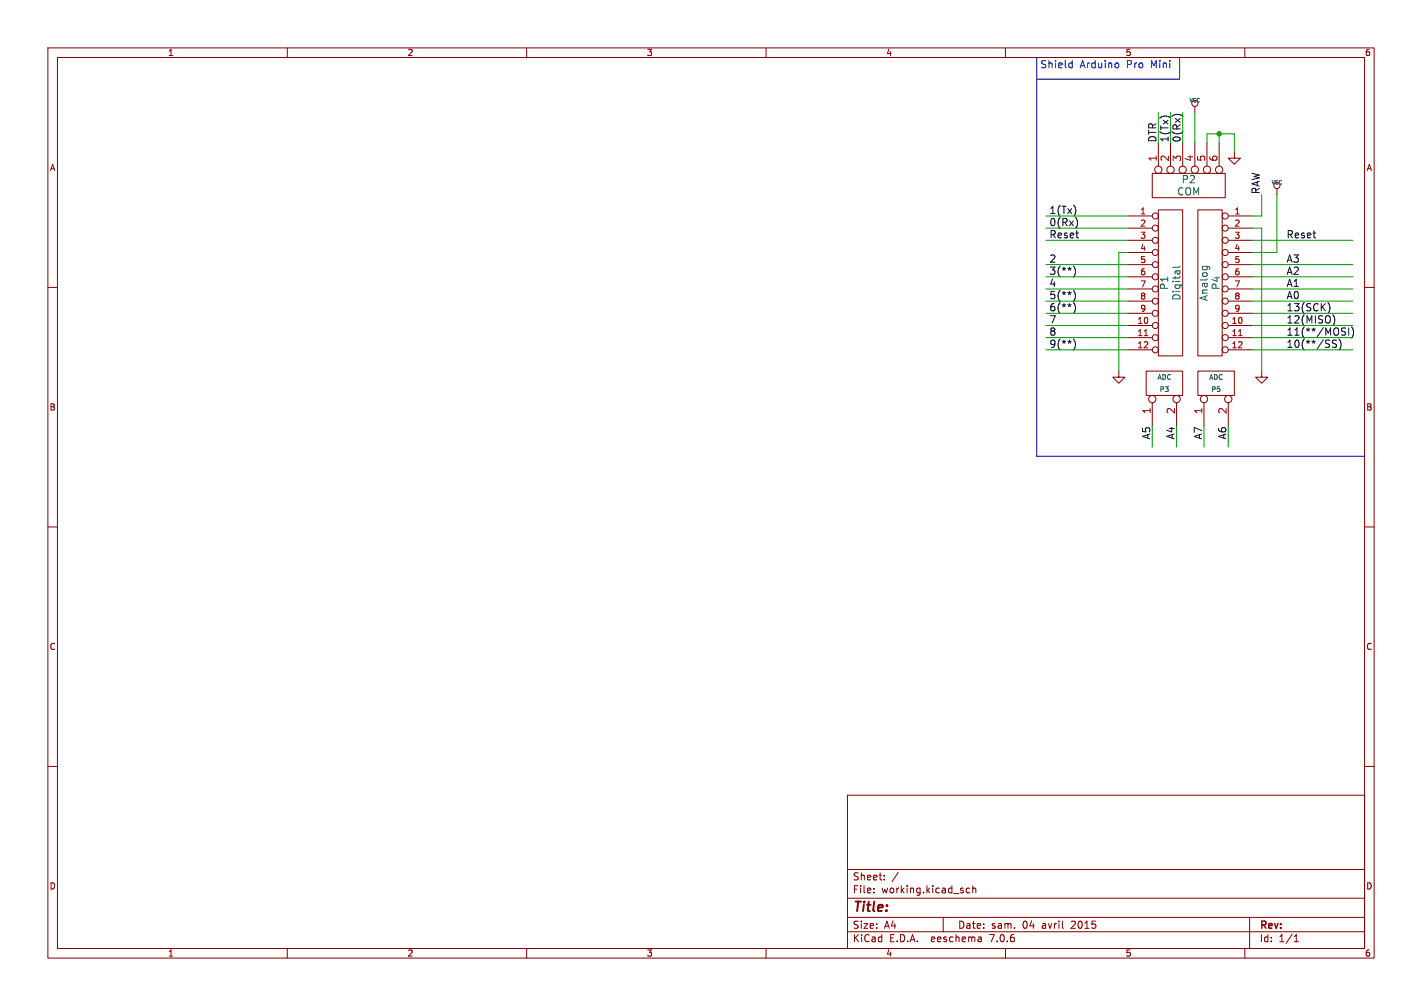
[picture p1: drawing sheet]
<svg xmlns="http://www.w3.org/2000/svg" width="297mm" height="210mm" viewBox="0 0 297 210" stroke-linecap="round" stroke-linejoin="round" font-family="sans-serif">
<g fill="none" stroke="#840000" stroke-width=".21">
<path d="M10 10h277v190h-277zM12 12h273v186h-273zM60 10v2M110 10v2M160 10v2M210 10v2M260 10v2M240.7 36.2h15.2v5.1h-15.2zM241.9 29.8v4.9M244.5 29.8v4.9M247 29.8v4.9M249.6 22.2v1.3"/>
<path d="M249.6 29.8v4.9M252.1 29.8v4.9M254.6 29.8v4.9M257.8 31.8v1.2h1.3l-1.3 1.3-1.3-1.3h1.3M266.7 39.4v1.2M10 60h2M235.6 45.1h5.1M235.6 47.6h5.1M235.6 50.2h5.1M235.6 52.7h5.1M235.6 55.2h5.1M235.6 57.8h5.1"/>
<path d="M241.9 43.8h5.1v30.5h-5.1zM250.2 43.8h5.1v30.5h-5.1zM256.5 45.1h5.1M256.5 47.6h5.1M256.5 50.2h5.1M256.5 52.7h5.1M256.5 55.2h5.1M256.5 57.8h5.1M285 60h2M233.7 77.5v1.2h1.2l-1.2 1.3-1.3-1.3h1.3M235.6 67.9h5.1M235.6 70.5h5.1"/>
<path d="M235.6 73h5.1M235.6 60.3h5.1M235.6 62.9h5.1M235.6 65.4h5.1M239.4 77.5h7.6v5.1h-7.6zM250.2 77.5h7.6v5.1h-7.6zM256.5 67.9h5.1M256.5 70.5h5.1M256.5 73h5.1M256.5 60.3h5.1M256.5 62.9h5.1M256.5 65.4h5.1"/>
<path d="M263.5 77.5v1.2h1.3l-1.3 1.3-1.2-1.3h1.2M240.7 84.1v4.8M245.7 84.1v4.8M251.5 84.1v4.8M256.5 84.1v4.8M10 110h2M285 110h2M10 160h2M285 160h2M177 166h108v32h-108zM60 198v2M110 198v2"/>
<path d="M160 198v2M177 194.5h108M177 191.5h108M177 187.5h108M177 181.5h108M182.5 186.3v.1M182.5 185.5v.1M184.7 183.6v.1M184.7 182.8v.1M187.6 182.1l-1.3 2M197 191.5v3M202.5 185.5l-.4-.1-.3 .3 .2 .6h.5"/>
<path d="M203.2 185.5l.2-.1 .3 .1 .1 .9M203.2 184.9v1.5M204.9 195.7l.1 .9M205 196.5l-.2 .1M205 196h-.2M210 198v2M260 198v2M261 191.5v6.5M270.3 196.6h.9M270.3 195.5l.4-.4v1.5"/>
<circle cx="241.9" cy="35.4" r=".76"/>
<circle cx="244.5" cy="35.4" r=".76"/>
<circle cx="247" cy="35.4" r=".76"/>
<circle cx="249.6" cy="21.6" r=".63"/>
<circle cx="249.6" cy="35.4" r=".76"/>
<circle cx="252.1" cy="35.4" r=".76"/>
<circle cx="254.6" cy="35.4" r=".76"/>
<circle cx="266.7" cy="38.7" r=".63"/>
<circle cx="241.3" cy="47.6" r=".63"/>
<circle cx="241.3" cy="52.7" r=".63"/>
<circle cx="241.3" cy="55.2" r=".63"/>
<circle cx="241.3" cy="45.1" r=".63"/>
<circle cx="241.3" cy="50.2" r=".63"/>
<circle cx="241.3" cy="57.8" r=".63"/>
<circle cx="255.9" cy="45.1" r=".63"/>
<circle cx="255.9" cy="52.7" r=".63"/>
<circle cx="255.9" cy="50.2" r=".63"/>
<circle cx="255.9" cy="55.2" r=".63"/>
<circle cx="255.9" cy="57.8" r=".63"/>
<circle cx="255.9" cy="47.6" r=".63"/>
<circle cx="241.3" cy="70.5" r=".63"/>
<circle cx="241.3" cy="73" r=".63"/>
<circle cx="241.3" cy="65.4" r=".63"/>
<circle cx="241.3" cy="67.9" r=".63"/>
<circle cx="241.3" cy="60.3" r=".63"/>
<circle cx="241.3" cy="62.9" r=".63"/>
<circle cx="255.9" cy="60.3" r=".63"/>
<circle cx="255.9" cy="65.4" r=".63"/>
<circle cx="255.9" cy="62.9" r=".63"/>
<circle cx="255.9" cy="67.9" r=".63"/>
<circle cx="255.9" cy="73" r=".63"/>
<circle cx="255.9" cy="70.5" r=".63"/>
<circle cx="240.7" cy="83.3" r=".76"/>
<circle cx="245.7" cy="83.3" r=".76"/>
<circle cx="251.5" cy="83.3" r=".76"/>
<circle cx="256.5" cy="83.3" r=".76"/>
</g>
<path d="M239 70.1h.7M258.7 70.1h.7" fill="none" stroke="#a90000" stroke-width=".21"/>
<path d="M246.4 55.6l-.2 .2h-1.3M251.1 55.6h1.3l.2 .2M251.2 55.6l-.1 .2M252.1 55.6l.1 .2" fill="none" stroke="#006464" stroke-width=".21"/>
<g fill="none" stroke="#0f0f0f" stroke-width=".21">
<path d="M242.9 24.3h1M245.1 24.1l.7-.2 1 .2M224.2 55.5a1.75 1.75 0 0 1 0 2.4M224.6 43.5v1M224.8 45.7l.3 .7-.3 1M224.2 70.8a1.75 1.75 0 0 1 0 2.3M224.2 60.6a1.75 1.75 0 0 1 0 2.3M224.2 63.2a1.75 1.75 0 0 1 0 2.3M277.3 63.2a1.76 1.76 0 0 1 .1 2.2M278.3 71.3l.1 .3 .6 .3 .2 .2-.3 .4-.6-.1M278.4 65.7a1.76 1.76 0 0 1 0 2.2M280 71.2a1.79 1.79 0 0 1-.3 1.9"/>
<path d="M280.5 69.2l.4 .1 .1 .4-.2 .3h-.4M280.5 68.5h.5M281.7 68.5v1.5M282.3 68.2a1.74 1.74 0 0 1 0 2.4"/>
</g>
<path d="M216.5 12.1v83.2h68.6M223.5 13.1l.4 .1M223.9 12.6v1.6M223.9 14.1l-.4 .1M233.4 13.1l.3 .3v.5l-.3 .3M246.4 12.1v4.4h-29.9" fill="none" stroke="#0000c2" stroke-width=".21"/>
<g fill="none" stroke="#009600" stroke-width=".21">
<path d="M241.9 23.5v6.3M244.5 23.5v6.3M247 23.5v6.3M249.6 23.5v6.3M252.1 29.8v-1.9h5.7v3.9M254.6 27.9v1.9M218.4 50.2h17.2M218.4 45.1h17.2M218.4 47.6h17.2M218.4 57.8h17.2M218.4 55.2h17.2M235.6 52.7h-1.9v24.8"/>
<path d="M261.6 50.2h21M261.6 47.6h1.9v29.9M261.6 57.8h21M261.6 55.2h21M263.5 40.6v4.5h-1.9M266.7 40.6v12.1h-5.1M218.4 65.4h17.2M218.4 73h17.2M218.4 62.9h17.2M218.4 60.3h17.2M218.4 67.9h17.2M218.4 70.5h17.2"/>
<path d="M261.6 65.4h21M261.6 73h21M261.6 62.9h21M261.6 60.3h21M261.6 67.9h21M261.6 70.5h21M240.7 88.9v4.4M245.7 88.9v4.4M251.5 88.9v4.4M256.5 88.9v4.4"/>
</g>
<circle cx="254.6" cy="27.9" r=".46" fill="#009600" stroke="#009600" stroke-width=".21"/>
<text font-size="2.8" fill="#840000" x="178" y="190.9">Title:</text>
<g font-size="2.1" fill="#0000c2">
<text x="217.2" y="14.4">Shield</text>
<text x="225.5" y="14.4">Arduino</text>
<text x="235.3" y="14.4">Pro</text>
<text x="240.5" y="14.4">Mini</text>
</g>
<g font-size="2.1" fill="#0f0f0f">
<text x="241.6" y="29.8" transform="rotate(-90 241.6 29.8)">DTR</text>
<text x="244.2" y="29.8" transform="rotate(-90 244.2 29.8)">1(Tx)</text>
<text x="246.7" y="29.8" transform="rotate(-90 246.7 29.8)">0(Rx)</text>
<text x="263.2" y="40.6" transform="rotate(-90 263.2 40.6)">RAW</text>
<text x="219.1" y="44.8">1(Tx)</text>
<text x="219.1" y="47.3">0(Rx)</text>
<text x="219.1" y="49.9">Reset</text>
<text x="268.6" y="49.9">Reset</text>
<text x="219.1" y="57.5">3(**)</text>
<text x="219.1" y="54.9">2</text>
<text x="268.6" y="57.5">A2</text>
<text x="268.6" y="54.9">A3</text>
<text x="219.1" y="60">4</text>
<text x="219.1" y="62.6">5(**)</text>
<text x="219.1" y="65.1">6(**)</text>
<text x="268.6" y="62.6">A0</text>
<text x="268.6" y="60">A1</text>
<text x="268.6" y="65.1">13(SCK)</text>
<text x="219.1" y="67.6">7</text>
<text x="219.1" y="70.2">8</text>
<text x="268.6" y="70.2">11(**/MOSI)</text>
<text x="268.6" y="67.6">12(MISO)</text>
<text x="219.1" y="72.7">9(**)</text>
<text x="268.6" y="72.7">10(**/SS)</text>
<text x="240.4" y="91.8" transform="rotate(-90 240.4 91.8)">A5</text>
<text x="245.4" y="91.8" transform="rotate(-90 245.4 91.8)">A4</text>
<text x="251.1" y="91.8" transform="rotate(-90 251.1 91.8)">A7</text>
<text x="256.2" y="91.8" transform="rotate(-90 256.2 91.8)">A6</text>
</g>
<g font-size="2.1" fill="#a90000">
<text x="241.7" y="33.8" transform="rotate(-90 241.7 33.8)">1</text>
<text x="244.2" y="33.8" transform="rotate(-90 244.2 33.8)">2</text>
<text x="246.8" y="33.8" transform="rotate(-90 246.8 33.8)">3</text>
<text x="249.3" y="33.8" transform="rotate(-90 249.3 33.8)">4</text>
<text x="251.8" y="33.8" transform="rotate(-90 251.8 33.8)">5</text>
<text x="254.4" y="33.8" transform="rotate(-90 254.4 33.8)">6</text>
<text x="240.4" y="86.5" transform="rotate(-90 240.4 86.5)">1</text>
<text x="245.5" y="86.5" transform="rotate(-90 245.5 86.5)">2</text>
<text x="251.2" y="86.5" transform="rotate(-90 251.2 86.5)">1</text>
<text x="256.3" y="86.5" transform="rotate(-90 256.3 86.5)">2</text>
</g>
<g font-size="2.1" fill="#006464">
<text x="245.8" y="41">COM</text>
<text x="246.7" y="38.5">P2</text>
<text x="244.2" y="60.6" transform="rotate(-90 244.2 60.6)">P1</text>
<text x="246.7" y="62.8" transform="rotate(-90 246.7 62.8)">Digital</text>
<text x="252.5" y="62.9" transform="rotate(-90 252.5 62.9)">Analog</text>
<text x="255" y="60.6" transform="rotate(-90 255 60.6)">P4</text>
</g>
<g font-size="2.1" fill="#840000">
<text x="178" y="184">Sheet:</text>
<text x="178" y="186.7">File:</text>
<text x="184.1" y="186.7">working.kicad_sch</text>
<text x="178" y="196.9">KiCad</text>
<text x="178" y="194.1">Size:</text>
<text x="184.7" y="194.1">A4</text>
<text x="185.7" y="196.9">E.D.A.</text>
<text x="194.6" y="196.9">eeschema</text>
<text x="200" y="194.1">Date:</text>
<text x="207" y="196.9">7.0.6</text>
<text x="207" y="194.1">sam.</text>
<text x="213.6" y="194.1">04</text>
<text x="217.8" y="194.1">avril</text>
<text x="224" y="194.1">2015</text>
<text x="263" y="194.3">Rev:</text>
<text x="263" y="196.9">Id:</text>
<text x="267.1" y="196.9">1/1</text>
</g>
<g font-size="1.8" fill="#840000">
<text x="35" y="11.9">1</text>
<text x="85" y="11.9">2</text>
<text x="135" y="11.9">3</text>
<text x="185" y="11.9">4</text>
<text x="235" y="11.9">5</text>
<text x="285" y="11.9">6</text>
<text x="10.3" y="35.9">A</text>
<text x="285.3" y="35.9">A</text>
<text x="10.3" y="85.9">B</text>
<text x="285.3" y="85.9">B</text>
<text x="10.3" y="135.9">C</text>
<text x="285.3" y="135.9">C</text>
<text x="10.3" y="185.9">D</text>
<text x="285.3" y="185.9">D</text>
<text x="35" y="199.9">1</text>
<text x="85" y="199.9">2</text>
<text x="135" y="199.9">3</text>
<text x="185" y="199.9">4</text>
<text x="235" y="199.9">5</text>
<text x="285" y="199.9">6</text>
</g>
<g font-size="1.8" fill="#a90000">
<text x="238.1" y="44.8">1</text>
<text x="238.1" y="47.4">2</text>
<text x="257.7" y="44.8">1</text>
<text x="257.7" y="47.4">2</text>
<text x="238.1" y="49.9">3</text>
<text x="238.1" y="52.5">4</text>
<text x="257.7" y="49.9">3</text>
<text x="257.7" y="52.5">4</text>
<text x="238.1" y="55">5</text>
<text x="238.1" y="57.5">6</text>
<text x="257.7" y="55">5</text>
<text x="257.7" y="57.5">6</text>
<text x="238.1" y="60.1">7</text>
<text x="238.1" y="62.6">8</text>
<text x="238.1" y="65.2">9</text>
<text x="257.7" y="60.1">7</text>
<text x="257.7" y="62.6">8</text>
<text x="257.7" y="65.2">9</text>
<text x="237.4" y="67.7">10</text>
<text x="237.4" y="70.2">11</text>
<text x="257.1" y="67.7">10</text>
<text x="257.1" y="70.2">11</text>
<text x="237.4" y="72.8">12</text>
<text x="257.1" y="72.8">12</text>
</g>
<g font-size="1.4" fill="#006464">
<text x="241.6" y="79.5">ADC</text>
<text x="242.1" y="82">P3</text>
<text x="252.4" y="79.5">ADC</text>
<text x="252.9" y="82">P5</text>
</g>
<g font-size="1.1" fill="#006464">
<text x="248.3" y="21.6">VCC</text>
<text x="265.5" y="38.7">VCC</text>
</g>
</svg>
